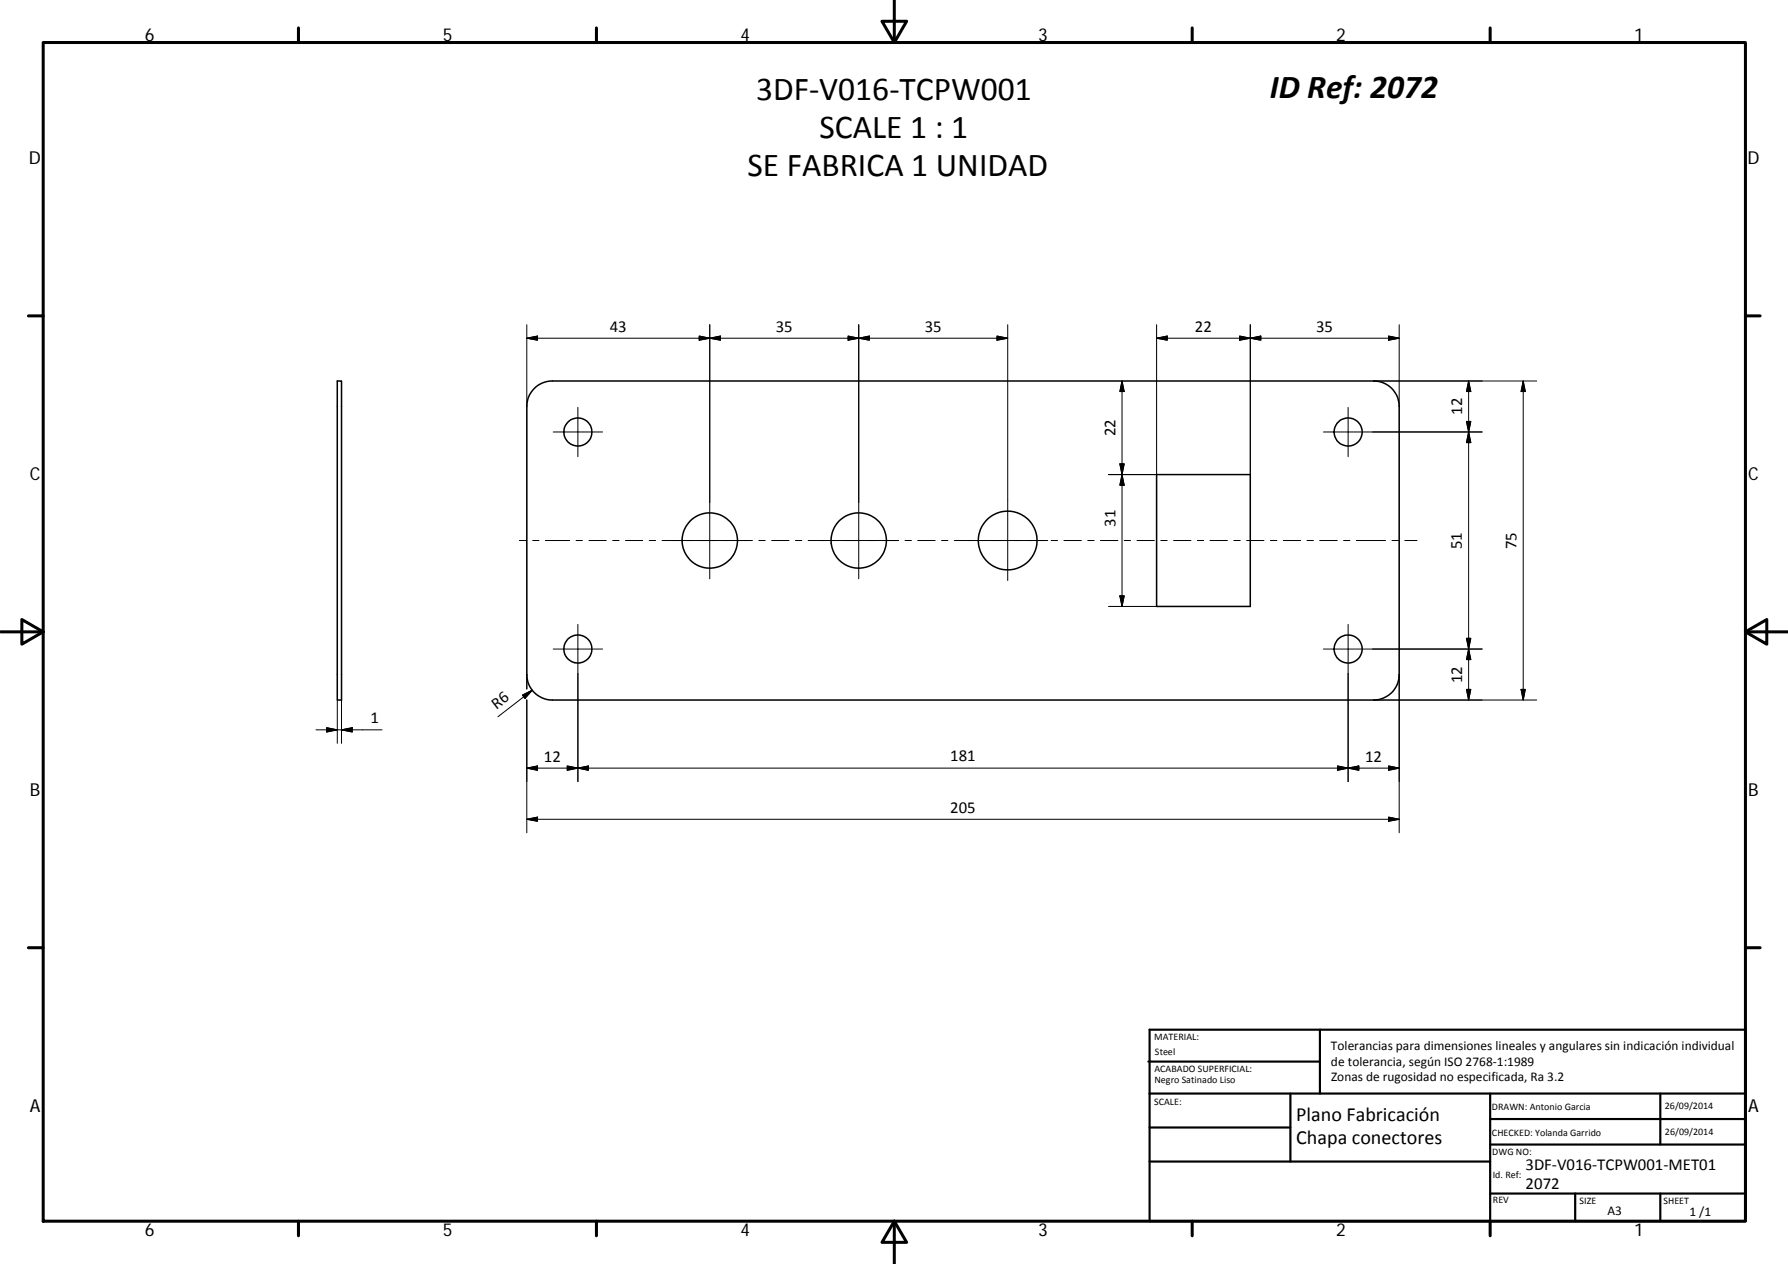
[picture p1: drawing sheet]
<svg xmlns="http://www.w3.org/2000/svg" width="420mm" height="297mm" viewBox="0 0 420 297" stroke-linecap="round" stroke-linejoin="round" font-family="sans-serif">
<g fill="none" stroke="#000" stroke-width=".36">
<path d="M79.3 89.5h1v75h-1zM125.5 91.3a5.9 5.9 0 0 1 4.3-1.8h193a6 6 0 0 1 6 6v63a6 6 0 0 1-6 6h-193a6 6 0 0 1-6-6v-63a5.8 5.8 0 0 1 1.7-4.2zM271.8 111.5h22v31h-22z"/>
<circle cx="135.8" cy="101.5" r="3.3"/>
<circle cx="316.8" cy="101.5" r="3.3"/>
<circle cx="166.8" cy="127" r="6.5"/>
<circle cx="201.8" cy="127" r="6.5"/>
<circle cx="236.8" cy="127" r="6.9"/>
<circle cx="135.8" cy="152.5" r="3.3"/>
<circle cx="316.8" cy="152.5" r="3.3"/>
</g>
<g fill="none" stroke="#000" stroke-width=".71">
<path d="M10.1 10h400.1v277h-400.1zM70.1 6.6v3.4M140.2 6.6v3.4M207.3 5h5.8l-2.9 5zM210.2 0v10M280.2 6.6v3.4M350.2 6.6v3.4M6.7 74.2h3.4M410.2 74.2h3.4M.2 148.5h9.9M5.1 145.6l5 2.9-5 2.9zM410.2 148.5l5-2.9v5.8z"/>
<path d="M410.2 148.5h9.9M6.7 222.7h3.4M410.2 222.7h3.4M70.1 287v3.4M140.2 287v3.4M210.2 287l2.9 5h-5.8zM210.2 287v10M280.2 287v3.4M350.2 287v3.4"/>
</g>
<g fill="none" stroke="#000" stroke-width=".51">
<path d="M269.8 249.5h40.4M270.1 257h140.1M270.1 242h140.1v45h-140.1zM303.2 257v16M310.2 242v15M350.2 257v30M390.2 257v12M270.1 273h80.1M270.1 265h33.1M350.2 269h60M350.2 263h60M350.2 280.5h60"/>
<path d="M370.2 280.5v6.5M390.2 280.5v6.5"/>
</g>
<g fill="none" stroke="#000" stroke-width=".23">
<path d="M123.8 76.3v19.2M123.8 79.5l2.5-.5v.9zM123.8 79.5h113M164.3 79l2.5 .5-2.5 .4zM166.8 76.3v59.7M166.8 79.5l2.5-.5v.9zM199.3 79l2.5 .5-2.5 .4zM201.8 76.3v59.7M201.8 79.5l2.5-.5v.9zM234.3 79l2.5 .5-2.5 .4zM236.8 76.3v60.1M271.8 76.3v35.2h-11.3"/>
<path d="M271.8 79.5l2.5-.5v.9zM271.8 79.5h57M291.3 79l2.5 .5-2.5 .4zM293.8 76.3v35.2M293.8 79.5l2.5-.5v.9zM326.3 79l2.5 .5-2.5 .4zM328.8 76.3v19.2M135.8 95.7v11.6M263.7 89.5v53M263.7 89.5l.5 2.5h-1zM316.8 95.7v11.6M344.6 99h1l-.5 2.5z"/>
<path d="M345.1 89.5v75M345.1 89.5l.5 2.5h-1zM357.9 89.5v75M357.9 89.5l.5 2.5h-1zM361.1 89.5h-38.3M130 101.5h11.6M263.2 109h1l-.5 2.5zM263.7 111.5l.5 2.5h-1zM311 101.5h37.3M345.1 101.5l.5 2.5h-1zM122 127h1.7M125.2 127h1.5"/>
<path d="M128.2 127h5.7M135.4 127h1.5M138.4 127h4.1M144 127h1.5M147 127h4M152.6 127h1.5M155.6 127h21.2M178.3 127h1.5M181.3 127h4.1M186.9 127h1.5M189.9 127h21.3M212.7 127h1.5"/>
<path d="M215.7 127h4.1M221.2 127h1.5M224.2 127h22M247 127h1.5M250 127h4.1M255.6 127h1.5M258.6 127h4.1M264.2 127h1.5M267.2 127h4.1M272.8 127h1.5M275.8 127h4.1M281.4 127h1.4"/>
<path d="M284.3 127h4.1M289.9 127h1.6M293 127h4M298.5 127h1.5M301.6 127h4M307.1 127h1.5M310.1 127h4.1M315.7 127h1.5M318.7 127h6.9M327.1 127h1.5M330.1 127h2.9M123.8 158.5v3.4"/>
<path d="M130 152.5h11.6M135.8 146.7v37M260.5 142.5h11.3M263.2 140h1l-.5 2.5zM316.8 146.7v37M328.8 158.5v37.2M344.6 150h1l-.5 2.5zM345.1 152.5l.5 2.5h-1zM348.3 152.5h-37.3M74.3 171.5h15.5M76.8 171l2.5 .5-2.5 .5zM79.3 164.5v10.2"/>
<path d="M80.3 164.5v10.2M80.3 171.5l2.5-.5v1zM122.8 163.3l2.3-1.1-1.7 1.9zM123.8 164.5v31.2M125.1 162.2l-8.1 6.2M322.8 164.5h38.3M344.6 162h1l-.5 2.5zM357.4 162h1l-.5 2.5zM123.8 192.5l2.5-.5v1zM123.8 180.5l2.5-.5v1zM123.8 192.5h205M123.8 180.5h205"/>
<path d="M133.3 180l2.5 .5-2.5 .5zM135.8 180.5l2.5-.5v1zM314.3 180l2.5 .5-2.5 .5zM316.8 180.5l2.5-.5v1zM326.3 192l2.5 .5-2.5 .5zM326.3 180l2.5 .5-2.5 .5z"/>
</g>
<g fill="#000" stroke="#000" stroke-width=".23">
<path d="M123.8 79.5l2.5-.5v.9zM164.3 79l2.5 .5-2.5 .4zM166.8 79.5l2.5-.5v.9zM199.3 79l2.5 .5-2.5 .4zM201.8 79.5l2.5-.5v.9zM234.3 79l2.5 .5-2.5 .4zM271.8 79.5l2.5-.5v.9zM291.3 79l2.5 .5-2.5 .4zM293.8 79.5l2.5-.5v.9zM326.3 79l2.5 .5-2.5 .4zM263.7 89.5l.5 2.5h-1zM344.6 99h1l-.5 2.5z"/>
<path d="M345.1 89.5l.5 2.5h-1zM357.9 89.5l.5 2.5h-1zM263.2 109h1l-.5 2.5zM263.7 111.5l.5 2.5h-1zM345.1 101.5l.5 2.5h-1zM263.2 140h1l-.5 2.5zM344.6 150h1l-.5 2.5zM345.1 152.5l.5 2.5h-1zM76.8 171l2.5 .5-2.5 .5zM80.3 171.5l2.5-.5v1zM122.8 163.3l2.3-1.1-1.7 1.9zM344.6 162h1l-.5 2.5z"/>
<path d="M357.4 162h1l-.5 2.5zM123.8 192.5l2.5-.5v1zM123.8 180.5l2.5-.5v1zM133.3 180l2.5 .5-2.5 .5zM135.8 180.5l2.5-.5v1zM314.3 180l2.5 .5-2.5 .5zM316.8 180.5l2.5-.5v1zM326.3 192l2.5 .5-2.5 .5zM326.3 180l2.5 .5-2.5 .5z"/>
</g>
<g font-size="7.9">
<text x="177.7" y="23.5">3DF‐V016‐TCPW001</text>
<text x="298.4" y="23.1">ID Ref: 2072</text>
<text x="192.6" y="32.4">SCALE 1 : 1</text>
<text x="175.6" y="41.4">SE FABRICA 1 UNIDAD</text>
</g>
<g font-size="4.7">
<text x="304.6" y="263.5">Plano Fabricación</text>
<text x="304.6" y="268.9">Chapa conectores</text>
</g>
<g font-size="4.2">
<text x="34" y="9.6">6</text>
<text x="104" y="9.6">5</text>
<text x="174" y="9.6">4</text>
<text x="244" y="9.6">3</text>
<text x="314" y="9.6">2</text>
<text x="384" y="9.6">1</text>
<text x="6.8" y="38.7">D</text>
<text x="410.6" y="38.7">D</text>
<text x="7" y="112.9">C</text>
<text x="410.8" y="112.9">C</text>
<text x="7" y="187.1">B</text>
<text x="410.8" y="187.1">B</text>
<text x="7" y="261.3">A</text>
<text x="410.8" y="261.3">A</text>
<text x="34" y="290.4">6</text>
<text x="104" y="290.4">5</text>
<text x="174" y="290.4">4</text>
<text x="244" y="290.4">3</text>
<text x="314" y="290.4">2</text>
<text x="384" y="290.4">1</text>
</g>
<g font-size="3.9">
<text x="143.3" y="77.9">43</text>
<text x="182.3" y="77.9">35</text>
<text x="217.3" y="77.9">35</text>
<text x="280.8" y="78">22</text>
<text x="309.3" y="77.9">35</text>
<text x="343.6" y="97.5" transform="rotate(-90 343.6 97.5)">12</text>
<text x="262.1" y="102.5" transform="rotate(-90 262.1 102.5)">22</text>
<text x="262.1" y="123.8" transform="rotate(-90 262.1 123.8)">31</text>
<text x="343.5" y="129" transform="rotate(-90 343.5 129)">51</text>
<text x="356.4" y="129" transform="rotate(-90 356.4 129)">75</text>
<text x="343.6" y="160.5" transform="rotate(-90 343.6 160.5)">12</text>
<text x="116.7" y="166.8" transform="rotate(-38 116.7 166.8)">R6</text>
<text x="87" y="170">1</text>
<text x="127.8" y="179">12</text>
<text x="223.3" y="178.9">181</text>
<text x="320.8" y="179">12</text>
<text x="223.3" y="190.9">205</text>
<text x="358.5" y="274.9">3DF‐V016‐TCPW001‐MET01</text>
<text x="358.5" y="279.4">2072</text>
</g>
<g font-size="3.1">
<text x="312.8" y="246.8">Tolerancias para dimensiones lineales y angulares sin indicación individual</text>
<text x="312.8" y="250.4">de tolerancia, según ISO 2768‐1:1989</text>
<text x="312.8" y="254">Zonas de rugosidad no especificada, Ra 3.2</text>
<text x="377.7" y="285.6">A3</text>
<text x="397" y="285.9">1 /1</text>
</g>
<g font-size="2.4">
<text x="271.2" y="244.4">MATERIAL:</text>
<text x="271.3" y="251.9">ACABADO SUPERFICIAL:</text>
<text x="271.4" y="247.9">Steel</text>
<text x="271.3" y="254.6">Negro Satinado Liso</text>
<text x="271.2" y="259.7">SCALE:</text>
<text x="350.6" y="260.9">DRAWN: Antonio Garcia</text>
<text x="391.2" y="260.6">26/09/2014</text>
<text x="350.6" y="267">CHECKED: Yolanda Garrido</text>
<text x="391.2" y="266.6">26/09/2014</text>
<text x="350.7" y="271.4">DWG NO:</text>
<text x="350.8" y="276.8">Id. Ref:</text>
<text x="350.8" y="282.8">REV</text>
<text x="371.2" y="282.9">SIZE</text>
<text x="390.9" y="282.9">SHEET</text>
</g>
</svg>
